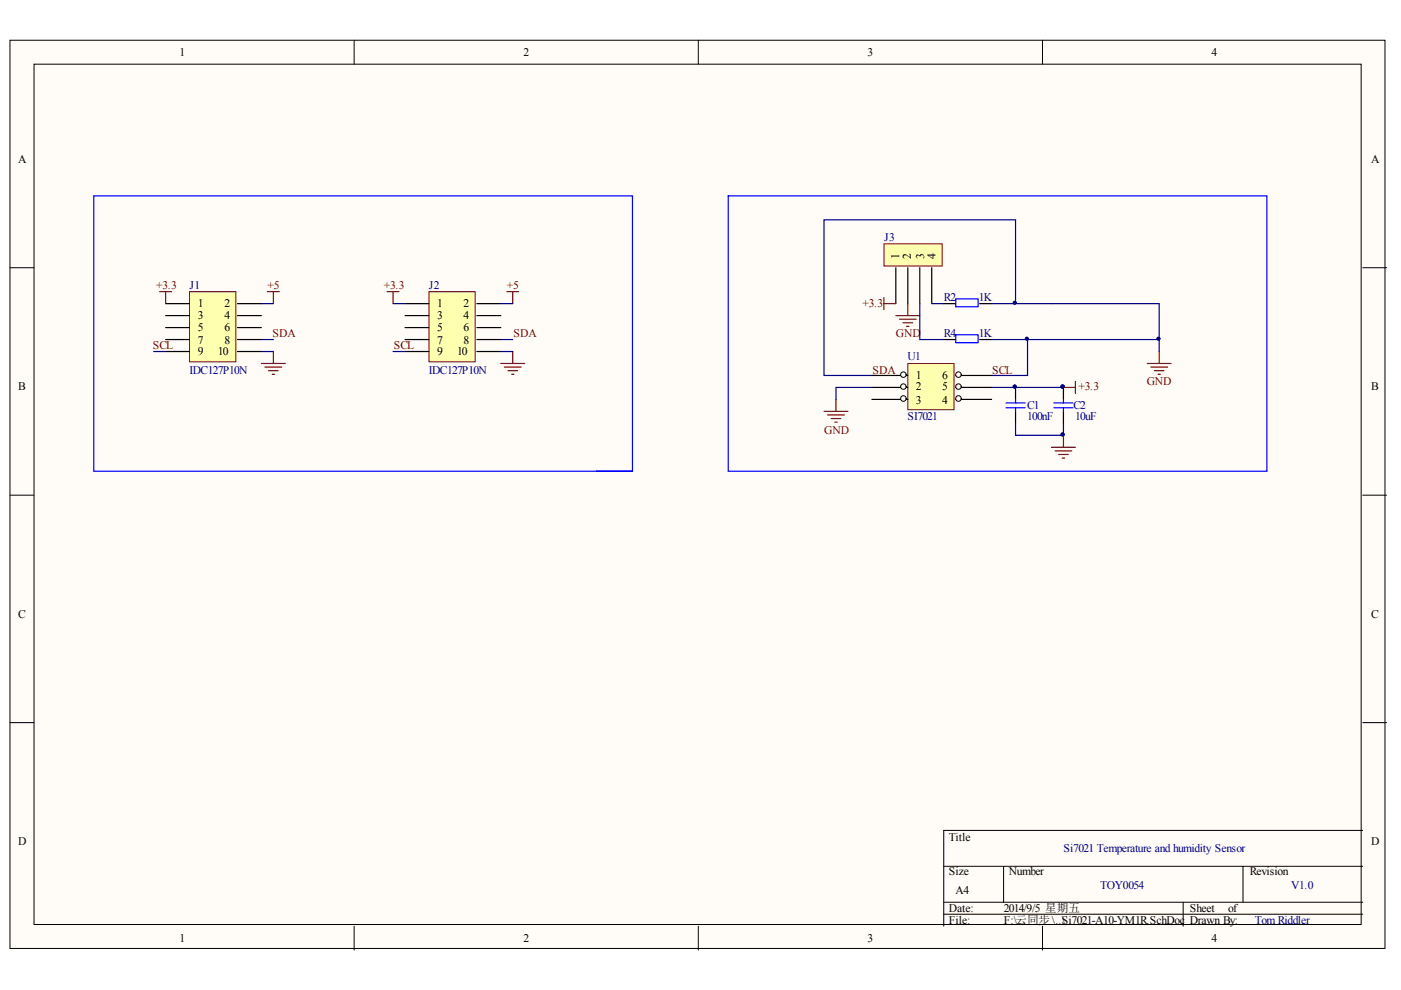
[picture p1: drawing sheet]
<svg xmlns="http://www.w3.org/2000/svg" width="297mm" height="210mm" viewBox="0 0 297 210" stroke-linecap="round" stroke-linejoin="round" font-family="sans-serif">
<g fill="#fffcf8" stroke="#000" stroke-width=".21">
<path d="M2.1 8.5h291.5v192.6h-291.5z"/>
<path d="M7.2 13.6h281.4v182.4h-281.4z"/>
</g>
<g fill="none" stroke="#000" stroke-width=".21">
<path d="M75.1 8.5v5.1M148.1 8.5v5.1M221 8.5v5.1M2.1 56.8h5.1M288.9 56.8h5.1M2.1 105h5.1M288.9 105h5.1M2.1 153.2h5.1M288.9 153.2h5.1M288.9 176.1h-88.8v20.3M75.1 196.4v5M148.1 196.4v5"/>
<path d="M200.1 183.7h88.8M200.1 191.3h88.8M200.1 193.8h88.8M212.8 183.7v7.6M221 196.4v5M250.9 191.3v5.1M263.5 183.7v7.6"/>
</g>
<path d="M225.5 82.1v2.6M225.5 87.2v2.6" fill="none" stroke="#000" stroke-width=".25"/>
<g fill="#000080" stroke="#000080" stroke-width=".21">
<circle cx="225.3" cy="82" r=".33"/>
<circle cx="225.3" cy="92.1" r=".33"/>
</g>
<path d="M223.4 86.5h4.1M223.4 85.4h4.1M225.5 84.7v.7M225.5 86.5v.7" fill="none" stroke="#00f" stroke-width=".25"/>
<path d="M222.9 94.8h5.1M223.7 95.6h3.5M224.5 96.4h2M225.2 97.1h.5M225.5 92.3v2.5" fill="none" stroke="#800000" stroke-width=".25"/>
<path d="M40.2 61.8h9.8v14.9h-9.8z" fill="#ffffb0" stroke="#800000" stroke-width=".21"/>
<path d="M35.1 64.4h5.1M35.1 66.9h5.1M35.1 69.5h5.1M35.1 72h5.1M35.1 74.5h5.1M50.3 64.4h5.1M50.3 66.9h5.1M50.3 69.5h5.1M50.3 72h5.1M50.3 74.5h5.1" fill="none" stroke="#000" stroke-width=".25"/>
<path d="M33.8 61.8h2.6M35.1 61.8v2.6M55.4 77.1h5.1M56.2 77.8h3.5M56.7 61.8h2.5M56.9 78.6h2.1M57.7 79.4h.5M58 61.8v2.6M58 74.5v2.6" fill="none" stroke="#800000" stroke-width=".25"/>
<path d="M90.9 61.8h9.8v14.9h-9.8z" fill="#ffffb0" stroke="#800000" stroke-width=".21"/>
<path d="M85.9 64.4h5M85.9 66.9h5M85.9 69.5h5M85.9 72h5M85.9 74.5h5M101.1 64.4h5.1M101.1 66.9h5.1M101.1 69.5h5.1M101.1 72h5.1M101.1 74.5h5.1" fill="none" stroke="#000" stroke-width=".25"/>
<path d="M82.1 61.8h2.5M83.3 61.8v2.6M106.2 77.1h5.1M106.9 77.8h3.6M107.4 61.8h2.6M107.7 78.6h2M108.5 79.4h.5M108.7 61.8v2.6M108.7 74.5v2.6" fill="none" stroke="#800000" stroke-width=".25"/>
<path d="M192.5 77.1h9.8v9.8h-9.8z" fill="#ffffb0" stroke="#800000" stroke-width=".21"/>
<path d="M184.9 79.6h7.6" fill="none" stroke="#000" stroke-width=".25"/>
<circle cx="191.5" cy="79.4" r=".58" fill="#fffcf8" stroke="#000" stroke-width=".21"/>
<path d="M184.9 82.1h7.6" fill="none" stroke="#000" stroke-width=".25"/>
<circle cx="191.5" cy="82" r=".58" fill="#fffcf8" stroke="#000" stroke-width=".21"/>
<path d="M184.9 84.7h7.6" fill="none" stroke="#000" stroke-width=".25"/>
<circle cx="191.5" cy="84.5" r=".59" fill="#fffcf8" stroke="#000" stroke-width=".21"/>
<path d="M202.6 84.7h7.6" fill="none" stroke="#000" stroke-width=".25"/>
<circle cx="203.2" cy="84.5" r=".59" fill="#fffcf8" stroke="#000" stroke-width=".21"/>
<path d="M202.6 82.1h7.6" fill="none" stroke="#000" stroke-width=".25"/>
<circle cx="203.2" cy="82" r=".58" fill="#fffcf8" stroke="#000" stroke-width=".21"/>
<path d="M202.6 79.6h7.6" fill="none" stroke="#000" stroke-width=".25"/>
<circle cx="203.2" cy="79.4" r=".58" fill="#fffcf8" stroke="#000" stroke-width=".21"/>
<path d="M174.7 87.2h5.1M175.5 88h3.5M176.2 88.7h2.1M177 89.5h.5M177.2 84.7v2.5" fill="none" stroke="#800000" stroke-width=".25"/>
<path d="M55.4 72h2.6M55.4 74.5h2.6M106.2 72h2.5M106.2 74.5h2.5M106.2 64.4h2.5M184.9 82.1h-7.7v2.6" fill="none" stroke="#000080" stroke-width=".25"/>
<path d="M187.4 51.7h12.4v4.7h-12.4z" fill="#ffffb0" stroke="#800000" stroke-width=".21"/>
<path d="M189.9 56.8v7.6M192.5 56.8v7.6M195 56.8v7.6M197.5 56.8v7.6M200.1 64.4h2.5M200.1 72h2.5M207.7 64.4h2.5M207.7 72h2.5M215.3 82.1v2.6M215.3 87.2v2.6" fill="none" stroke="#000" stroke-width=".25"/>
<g fill="none" stroke="#800000" stroke-width=".25">
<path d="M187.4 63.1v2.5M187.4 64.4h2.5M189.9 66.9h5.1M190.7 67.7h3.6M191.5 68.4h2M192.2 69.2h.5M192.5 64.4v2.5M243.2 77.1h5.1M244 77.8h3.6M244.8 78.6h2M245.5 79.4h.5M245.8 74.5v2.6"/>
<path d="M225.5 82.1h2.5M228 80.9v2.5"/>
</g>
<path d="M32.6 74.5h2.5M55.4 64.4h2.6M83.3 74.5h2.6M83.3 64.4h2.6M195 64.4v7.6h5.1M197.5 64.4h2.6M210.2 64.4h35.6v10.1M210.2 72h35.6M215.3 64.4v-17.8h-40.6v33h10.2M217.9 72v7.6h-7.7M210.2 82.1h15.3M215.3 89.8v2.5h10.2v-2.5" fill="none" stroke="#000080" stroke-width=".25"/>
<g fill="#000080" stroke="#000080" stroke-width=".21">
<circle cx="215.1" cy="82" r=".33"/>
<circle cx="225.3" cy="82" r=".33"/>
<circle cx="225.3" cy="92.1" r=".33"/>
<circle cx="215.1" cy="64.2" r=".33"/>
<circle cx="217.7" cy="71.8" r=".33"/>
<circle cx="245.6" cy="71.8" r=".34"/>
</g>
<path d="M154.4 41.5h114.2v58.4h-114.2zM202.6 63.4h4.8v1.6h-4.8zM202.6 71h4.8v1.7h-4.8zM126.5 99.9h7.6v-58.4h-114.2v58.4h114.2M213.3 86.5h4M213.3 85.4h4M215.3 84.7v.7M215.3 86.5v.7" fill="none" stroke="#00f" stroke-width=".25"/>
<g font-size="2.5">
<text x="38.1" y="12">1</text>
<text x="111" y="12">2</text>
<text x="183.9" y="12">3</text>
<text x="256.9" y="12">4</text>
<text x="3.9" y="34.5">A</text>
<text x="290.7" y="34.5">A</text>
<text x="190.6" y="54.9" transform="rotate(-90 190.6 54.9)">1</text>
<text x="193.1" y="54.9" transform="rotate(-90 193.1 54.9)">2</text>
<text x="195.9" y="54.9" transform="rotate(-90 195.9 54.9)">3</text>
<text x="198.4" y="54.9" transform="rotate(-90 198.4 54.9)">4</text>
<text x="41.9" y="65.2">1</text>
<text x="47.6" y="65.2">2</text>
<text x="92.7" y="65.2">1</text>
<text x="98.3" y="65.2">2</text>
<text x="41.9" y="67.6">3</text>
<text x="41.9" y="70.1">5</text>
<text x="47.6" y="67.6">4</text>
<text x="47.6" y="70.1">6</text>
<text x="92.7" y="67.6">3</text>
<text x="92.7" y="70.1">5</text>
<text x="98.3" y="67.6">4</text>
<text x="98.3" y="70.1">6</text>
<text x="41.9" y="72.9">7</text>
<text x="41.9" y="75.4">9</text>
<text x="46.2" y="75.4">10</text>
<text x="47.6" y="72.9">8</text>
<text x="92.7" y="72.9">7</text>
<text x="92.7" y="75.4">9</text>
<text x="96.9" y="75.4">10</text>
<text x="98.3" y="72.9">8</text>
<text x="3.9" y="82.8">B</text>
<text x="194.1" y="80.3">1</text>
<text x="194.1" y="82.8">2</text>
<text x="199.8" y="82.8">5</text>
<text x="199.8" y="80.3">6</text>
<text x="290.7" y="82.8">B</text>
<text x="194.1" y="85.6">3</text>
<text x="199.8" y="85.6">4</text>
<text x="3.9" y="131">C</text>
<text x="290.7" y="131">C</text>
<text x="3.9" y="179.3">D</text>
<text x="201.2" y="178.2">Title</text>
<text x="290.7" y="179.3">D</text>
<text x="201.2" y="185.6">Size</text>
<text x="213.9" y="185.6">Number</text>
<text x="265" y="185.6">Revision</text>
<text x="202.6" y="189.5">A4</text>
<text x="201.2" y="193.3">Date:</text>
<text x="201.2" y="195.8">File:</text>
<text x="212.8" y="193.3">2014/9/5 星期五</text>
<text x="212.8" y="195.8">F:\云同步\..\Si7021-A10-YM1R.SchDoc</text>
<text x="252.3" y="193.3">Sheet</text>
<text x="252.3" y="195.8">Drawn By:</text>
<text x="260.4" y="193.3">of</text>
<text x="38.1" y="199.7">1</text>
<text x="111" y="199.7">2</text>
<text x="183.9" y="199.7">3</text>
<text x="256.9" y="199.7">4</text>
</g>
<g font-size="2.5" fill="#000080">
<text x="187.4" y="51.1">J3</text>
<text x="40.2" y="61.3">J1</text>
<text x="90.9" y="61.3">J2</text>
<text x="200.1" y="63.7">R2</text>
<text x="207.5" y="63.7">1K</text>
<text x="200.1" y="71.5">R4</text>
<text x="207.5" y="71.5">1K</text>
<text x="192.4" y="76.4">U1</text>
<text x="40.2" y="79.2">IDC127P10N</text>
<text x="90.9" y="79.2">IDC127P10N</text>
<text x="192.4" y="89.1">SI7021</text>
<text x="217.8" y="89.1">100nF</text>
<text x="217.8" y="86.6">C1</text>
<text x="227.6" y="86.6">C2</text>
<text x="228" y="89.1">10uF</text>
<text x="225.5" y="180.7">Si7021 Temperature and humidity Sensor</text>
<text x="233.3" y="188.4">TOY0054</text>
<text x="273.8" y="188.4">V1.0</text>
<text x="266" y="195.8">Tom Riddler</text>
</g>
<g font-size="2.5" fill="#800000">
<text x="33.1" y="61.3">+3.3</text>
<text x="56.7" y="61.3">+5</text>
<text x="81.4" y="61.3">+3.3</text>
<text x="107.5" y="61.3">+5</text>
<text x="182.9" y="65.2">+3.3</text>
<text x="57.8" y="71.5">SDA</text>
<text x="108.9" y="71.5">SDA</text>
<text x="189.9" y="71.5">GND</text>
<text x="32.4" y="74">SCL</text>
<text x="83.5" y="74">SCL</text>
<text x="185" y="79.2">SDA</text>
<text x="210.4" y="79.2">SCL</text>
<text x="228.7" y="82.8">+3.3</text>
<text x="243.1" y="81.7">GND</text>
<text x="174.8" y="91.9">GND</text>
</g>
</svg>
